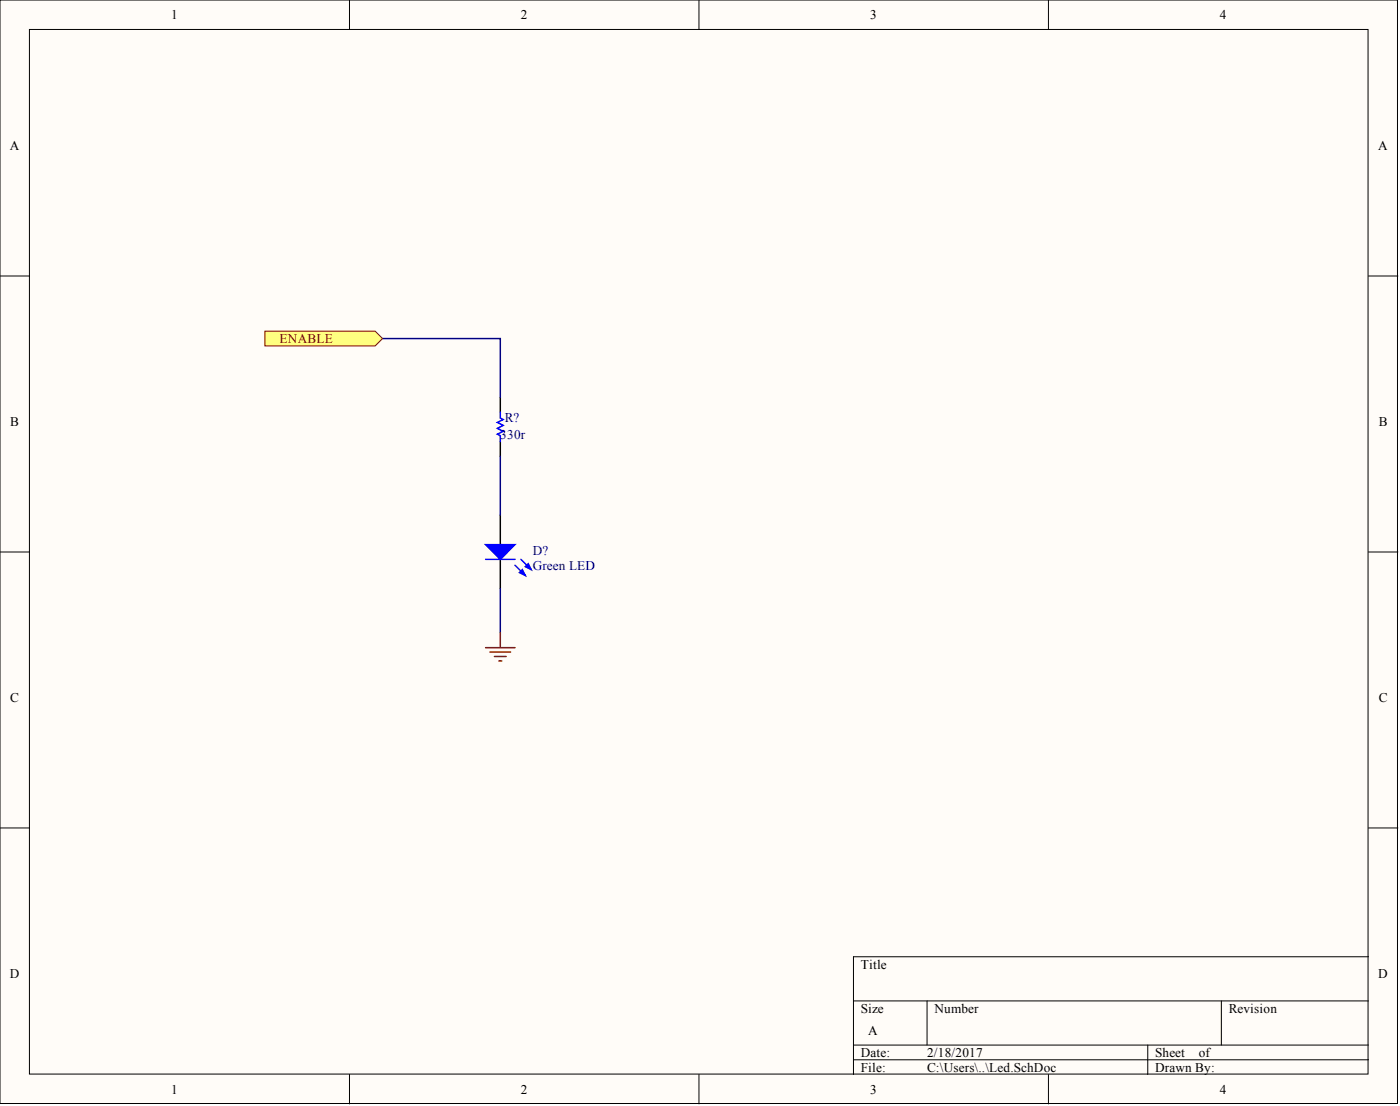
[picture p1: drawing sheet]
<svg xmlns="http://www.w3.org/2000/svg" width="241mm" height="190mm" viewBox="0 0 241 190" stroke-linecap="round" stroke-linejoin="round" font-family="sans-serif">
<g fill="#fffcf8" stroke="#000" stroke-width=".17">
<path d="M0 0h240.9v190.1h-240.9z"/>
<path d="M5.1 5.1h230.7v179.9h-230.7z"/>
</g>
<g fill="none" stroke="#000" stroke-width=".17">
<path d="M60.2 0v5.1M120.5 0v5.1M180.7 0v5.1M0 47.5h5.1M235.9 47.5h5M0 95.1h5.1M235.9 95.1h5M0 142.6h5.1M235.9 142.6h5M147.1 172.4h88.8M159.8 172.4v7.6M210.5 172.4v7.6"/>
<path d="M235.9 164.8h-88.8v20.3M60.2 185.1v5M120.5 185.1v5M147.1 180h88.8M147.1 182.5h88.8M180.7 185.1v5M197.8 180v5.1"/>
</g>
<path d="M86.2 68.5v2.5M86.2 76.1v2.5M86.2 88.7v5.1M86.2 96.3v5.1" fill="none" stroke="#000" stroke-width=".25"/>
<g fill="#00f" stroke="#00f" stroke-width=".25">
<path d="M83.7 93.8h5.1l-2.6 2.5z"/>
<path d="M89.5 98.6l.5-.5 .5 1z"/>
<path d="M90.5 97.6l.6-.5 .5 1z"/>
</g>
<path d="M86.2 71v1l.5 .3-1 .5 1 .5-1 .5 1 .5-1 .5 .5 .2v1.1M83.7 96.3h5.1M88.8 97.4l1.7 1.7M89.8 96.3l1.8 1.8" fill="none" stroke="#00f" stroke-width=".25"/>
<path d="M65.9 58.3h20.3v10.2M86.2 78.6v10.1M86.2 101.4v7.6" fill="none" stroke="#000080" stroke-width=".25"/>
<path d="M83.7 111.6h5.1M84.5 112.3h3.5M85.2 113.1h2M86 113.8h.5M86.2 109v2.6" fill="none" stroke="#800000" stroke-width=".25"/>
<path d="M45.7 57h19l1.2 1.3-1.2 1.3h-19z" fill-rule="evenodd" fill="#ffff80" stroke="#800000" stroke-width=".17"/>
<g font-size="2.3">
<text x="29.5" y="3.3">1</text>
<text x="89.8" y="3.3">2</text>
<text x="150" y="3.3">3</text>
<text x="210.3" y="3.3">4</text>
<text x="1.7" y="25.8">A</text>
<text x="237.6" y="25.8">A</text>
<text x="1.8" y="73.4">B</text>
<text x="237.6" y="73.4">B</text>
<text x="1.8" y="120.9">C</text>
<text x="237.6" y="120.9">C</text>
<text x="148.4" y="166.8">Title</text>
<text x="1.7" y="168.4">D</text>
<text x="237.6" y="168.4">D</text>
<text x="148.4" y="174.4">Size</text>
<text x="149.6" y="178.2">A</text>
<text x="161.1" y="174.4">Number</text>
<text x="211.8" y="174.4">Revision</text>
<text x="148.4" y="182">Date:</text>
<text x="148.4" y="184.6">File:</text>
<text x="159.8" y="182">2/18/2017</text>
<text x="159.8" y="184.6">C:\Users\..\Led.SchDoc</text>
<text x="199.1" y="182">Sheet</text>
<text x="199.1" y="184.6">Drawn By:</text>
<text x="206.6" y="182">of</text>
<text x="29.5" y="188.4">1</text>
<text x="89.8" y="188.4">2</text>
<text x="150" y="188.4">3</text>
<text x="210.3" y="188.4">4</text>
</g>
<text font-size="2.3" fill="#800000" x="48.2" y="59.1">ENABLE</text>
<g font-size="2.3" fill="#000080">
<text x="86.2" y="75.6">330r</text>
<text x="87" y="72.8">R?</text>
<text x="91.8" y="95.6">D?</text>
<text x="91.8" y="98.1">Green LED</text>
</g>
</svg>
